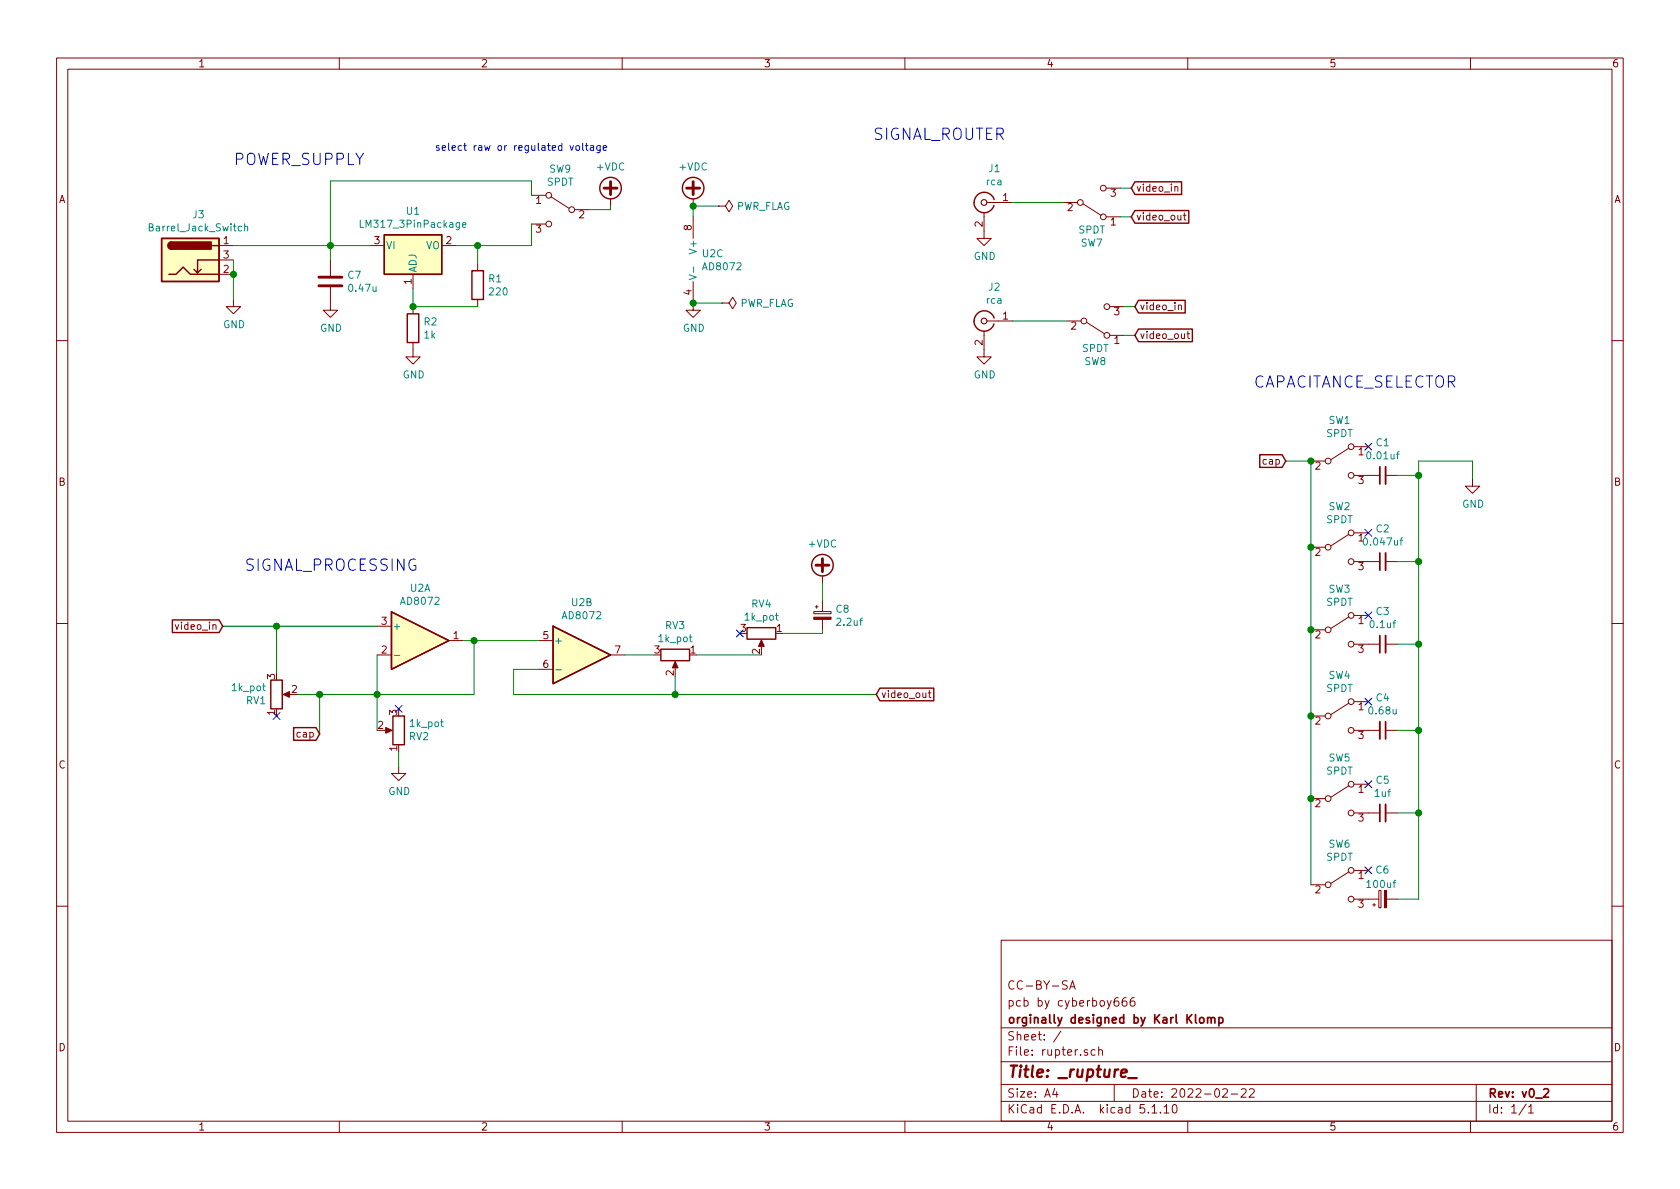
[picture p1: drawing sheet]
EESchema Schematic File Version 4
EELAYER 30 0
EELAYER END
$Descr A4 11693 8268
encoding utf-8
Sheet 1 1
Title "_rupture_"
Date "2022-02-22"
Rev "v0_2"
Comp "orginally designed by Karl Klomp"
Comment1 "pcb by cyberboy666"
Comment2 "CC-BY-SA"
Comment3 ""
Comment4 ""
$EndDescr
$Comp
L Connector:Conn_Coaxial J2
U 1 1
P 6850 2225
F 0 "J2" H 6778 2463 50  0000 C CNN
F 1 "rca" H 6778 2372 50  0000 C CNN
F 2 "lib_fp:tht_rca_vertical" H 6850 2225 50  0001 C CNN
F 3 " ~" H 6850 2225 50  0001 C CNN
F 4 "mouser" H 6850 2225 50  0001 C CNN "Vendor"
F 5 "490-RCJ-024" H 6850 2225 50  0001 C CNN "Sku"
	1    6850 2225
	-1   0    0    -1  
$EndComp
Wire Wire Line
	7050 2225 7425 2225
$Comp
L lib_sym:AD8072 U2
U 1 1
P 2925 4450
F 0 "U2" H 2925 4817 50  0000 C CNN
F 1 "AD8072" H 2925 4726 50  0000 C CNN
F 2 "lib_fp:DIP-SOIC-8" H 2925 4450 50  0001 C CNN
F 3 "http://www.ti.com/lit/ds/symlink/lm358.pdf" H 2925 4450 50  0001 C CNN
F 4 "mouser" H 2925 4450 50  0001 C CNN "Vendor"
F 5 "584-AD8072JNZ" H 2925 4450 50  0001 C CNN "Sku"
	1    2925 4450
	1    0    0    -1  
$EndComp
Wire Wire Line
	1625 1700 2300 1700
$Comp
L Device:R R1
U 1 1
P 3325 1975
F 0 "R1" H 3395 2021 50  0000 L CNN
F 1 "220" H 3395 1930 50  0000 L CNN
F 2 "Resistor_THT:R_Axial_DIN0207_L6.3mm_D2.5mm_P7.62mm_Horizontal" V 3255 1975 50  0001 C CNN
F 3 "~" H 3325 1975 50  0001 C CNN
	1    3325 1975
	1    0    0    -1  
$EndComp
Wire Wire Line
	3175 1700 3325 1700
Wire Wire Line
	3325 1700 3325 1825
Wire Wire Line
	2875 2000 2875 2125
Wire Wire Line
	2875 2125 3325 2125
$Comp
L Device:R R2
U 1 1
P 2875 2275
F 0 "R2" H 2945 2321 50  0000 L CNN
F 1 "1k" H 2945 2230 50  0000 L CNN
F 2 "Resistor_THT:R_Axial_DIN0207_L6.3mm_D2.5mm_P7.62mm_Horizontal" V 2805 2275 50  0001 C CNN
F 3 "~" H 2875 2275 50  0001 C CNN
	1    2875 2275
	1    0    0    -1  
$EndComp
Connection ~ 2875 2125
$Comp
L power:GND #PWR0101
U 1 1
P 2875 2425
F 0 "#PWR0101" H 2875 2175 50  0001 C CNN
F 1 "GND" H 2880 2252 50  0000 C CNN
F 2 "" H 2875 2425 50  0001 C CNN
F 3 "" H 2875 2425 50  0001 C CNN
	1    2875 2425
	1    0    0    -1  
$EndComp
$Comp
L Device:C C7
U 1 1
P 2300 1950
F 0 "C7" H 2415 1996 50  0000 L CNN
F 1 "0.47u" H 2415 1905 50  0000 L CNN
F 2 "Capacitor_THT:C_Disc_D4.7mm_W2.5mm_P5.00mm" H 2338 1800 50  0001 C CNN
F 3 "~" H 2300 1950 50  0001 C CNN
	1    2300 1950
	1    0    0    -1  
$EndComp
Wire Wire Line
	2300 1800 2300 1700
Connection ~ 2300 1700
Wire Wire Line
	2300 1700 2575 1700
$Comp
L power:GND #PWR0102
U 1 1
P 2300 2100
F 0 "#PWR0102" H 2300 1850 50  0001 C CNN
F 1 "GND" H 2305 1927 50  0000 C CNN
F 2 "" H 2300 2100 50  0001 C CNN
F 3 "" H 2300 2100 50  0001 C CNN
	1    2300 2100
	1    0    0    -1  
$EndComp
$Comp
L power:GND #PWR0103
U 1 1
P 1625 2075
F 0 "#PWR0103" H 1625 1825 50  0001 C CNN
F 1 "GND" H 1630 1902 50  0000 C CNN
F 2 "" H 1625 2075 50  0001 C CNN
F 3 "" H 1625 2075 50  0001 C CNN
	1    1625 2075
	1    0    0    -1  
$EndComp
Wire Wire Line
	1625 2075 1625 1900
Wire Wire Line
	1625 1900 1625 1800
Connection ~ 1625 1900
Wire Wire Line
	3700 1550 3700 1700
Wire Wire Line
	3700 1700 3325 1700
Connection ~ 3325 1700
$Comp
L lib_sym:AD8072 U2
U 3 1
P 4925 1800
F 0 "U2" H 4883 1846 50  0000 L CNN
F 1 "AD8072" H 4883 1755 50  0000 L CNN
F 2 "lib_fp:DIP-SOIC-8" H 4925 1800 50  0001 C CNN
F 3 "http://www.ti.com/lit/ds/symlink/lm358.pdf" H 4925 1800 50  0001 C CNN
	3    4925 1800
	1    0    0    -1  
$EndComp
$Comp
L power:GND #PWR0104
U 1 1
P 4825 2100
F 0 "#PWR0104" H 4825 1850 50  0001 C CNN
F 1 "GND" H 4830 1927 50  0000 C CNN
F 2 "" H 4825 2100 50  0001 C CNN
F 3 "" H 4825 2100 50  0001 C CNN
	1    4825 2100
	1    0    0    -1  
$EndComp
$Comp
L power:GND #PWR0105
U 1 1
P 6850 2425
F 0 "#PWR0105" H 6850 2175 50  0001 C CNN
F 1 "GND" H 6855 2252 50  0000 C CNN
F 2 "" H 6850 2425 50  0001 C CNN
F 3 "" H 6850 2425 50  0001 C CNN
	1    6850 2425
	1    0    0    -1  
$EndComp
Text GLabel 1550 4350 0    50   Input ~ 0
video_in
NoConn ~ 1925 4975
Text GLabel 2225 5100 0    50   Input ~ 0
cap
Wire Wire Line
	1550 4350 1925 4350
Connection ~ 1925 4350
Wire Wire Line
	1925 4350 2625 4350
NoConn ~ 2775 4925
$Comp
L power:GND #PWR0108
U 1 1
P 2775 5325
F 0 "#PWR0108" H 2775 5075 50  0001 C CNN
F 1 "GND" H 2780 5152 50  0000 C CNN
F 2 "" H 2775 5325 50  0001 C CNN
F 3 "" H 2775 5325 50  0001 C CNN
	1    2775 5325
	1    0    0    -1  
$EndComp
$Comp
L power:+VDC #PWR0110
U 1 1
P 4250 1425
F 0 "#PWR0110" H 4250 1325 50  0001 C CNN
F 1 "+VDC" H 4250 1700 50  0000 C CNN
F 2 "" H 4250 1425 50  0001 C CNN
F 3 "" H 4250 1425 50  0001 C CNN
	1    4250 1425
	1    0    0    -1  
$EndComp
$Comp
L power:+VDC #PWR0111
U 1 1
P 4825 1425
F 0 "#PWR0111" H 4825 1325 50  0001 C CNN
F 1 "+VDC" H 4825 1700 50  0000 C CNN
F 2 "" H 4825 1425 50  0001 C CNN
F 3 "" H 4825 1425 50  0001 C CNN
	1    4825 1425
	1    0    0    -1  
$EndComp
Text GLabel 7900 2125 2    50   Input ~ 0
video_in
Wire Wire Line
	7900 2125 7825 2125
Text GLabel 7900 2325 2    50   Input ~ 0
video_out
Text GLabel 8950 3200 0    50   Input ~ 0
cap
$Comp
L Switch:SW_SPDT SW1
U 1 1
P 9325 3200
F 0 "SW1" H 9325 3485 50  0000 C CNN
F 1 "SPDT" H 9325 3394 50  0000 C CNN
F 2 "lib_fp:spdt_slide_switch_small_tayda" H 9325 3200 50  0001 C CNN
F 3 "~" H 9325 3200 50  0001 C CNN
F 4 "tayda" H 3825 1325 50  0001 C CNN "Vendor"
F 5 "A-659" H 3825 1325 50  0001 C CNN "Sku"
	1    9325 3200
	1    0    0    -1  
$EndComp
$Comp
L Switch:SW_SPDT SW2
U 1 1
P 9325 3800
F 0 "SW2" H 9325 4085 50  0000 C CNN
F 1 "SPDT" H 9325 3994 50  0000 C CNN
F 2 "lib_fp:spdt_slide_switch_small_tayda" H 9325 3800 50  0001 C CNN
F 3 "~" H 9325 3800 50  0001 C CNN
F 4 "tayda" H 3825 1325 50  0001 C CNN "Vendor"
F 5 "A-659" H 3825 1325 50  0001 C CNN "Sku"
	1    9325 3800
	1    0    0    -1  
$EndComp
$Comp
L Device:C_Small C3
U 1 1
P 9625 4475
F 0 "C3" V 9850 4475 50  0000 C CNN
F 1 "0.1uf" V 9759 4475 50  0000 C CNN
F 2 "Capacitor_THT:C_Disc_D4.7mm_W2.5mm_P5.00mm" H 9625 4475 50  0001 C CNN
F 3 "~" H 9625 4475 50  0001 C CNN
	1    9625 4475
	0    -1   -1   0   
$EndComp
$Comp
L Switch:SW_SPDT SW3
U 1 1
P 9325 4375
F 0 "SW3" H 9325 4660 50  0000 C CNN
F 1 "SPDT" H 9325 4569 50  0000 C CNN
F 2 "lib_fp:spdt_slide_switch_small_tayda" H 9325 4375 50  0001 C CNN
F 3 "~" H 9325 4375 50  0001 C CNN
F 4 "tayda" H 3825 1325 50  0001 C CNN "Vendor"
F 5 "A-659" H 3825 1325 50  0001 C CNN "Sku"
	1    9325 4375
	1    0    0    -1  
$EndComp
$Comp
L Device:C_Small C4
U 1 1
P 9625 5075
F 0 "C4" V 9396 5075 50  0000 C CNN
F 1 "0.68u" V 9487 5075 50  0000 C CNN
F 2 "Capacitor_THT:C_Disc_D4.7mm_W2.5mm_P5.00mm" H 9625 5075 50  0001 C CNN
F 3 "~" H 9625 5075 50  0001 C CNN
	1    9625 5075
	0    1    1    0   
$EndComp
$Comp
L Switch:SW_SPDT SW4
U 1 1
P 9325 4975
F 0 "SW4" H 9325 5260 50  0000 C CNN
F 1 "SPDT" H 9325 5169 50  0000 C CNN
F 2 "lib_fp:spdt_slide_switch_small_tayda" H 9325 4975 50  0001 C CNN
F 3 "~" H 9325 4975 50  0001 C CNN
F 4 "tayda" H 3825 1325 50  0001 C CNN "Vendor"
F 5 "A-659" H 3825 1325 50  0001 C CNN "Sku"
	1    9325 4975
	1    0    0    -1  
$EndComp
Wire Wire Line
	8950 3200 9125 3200
Wire Wire Line
	9125 3200 9125 3800
Connection ~ 9125 3200
Connection ~ 9125 3800
Wire Wire Line
	9125 3800 9125 4375
Connection ~ 9125 4375
Wire Wire Line
	9125 4375 9125 4975
Wire Wire Line
	9725 3300 9875 3300
Connection ~ 9875 3300
Wire Wire Line
	9875 3300 9875 3200
Wire Wire Line
	9725 3900 9875 3900
Connection ~ 9875 3900
Wire Wire Line
	9875 3900 9875 3300
Wire Wire Line
	9725 4475 9875 4475
Connection ~ 9875 4475
Wire Wire Line
	9875 4475 9875 3900
Wire Wire Line
	9725 5075 9875 5075
Wire Wire Line
	9875 5075 9875 4475
NoConn ~ 9525 3100
NoConn ~ 9525 3700
NoConn ~ 9525 4275
NoConn ~ 9525 4875
Text Notes 1625 1150 0    79   ~ 0
POWER_SUPPLY
Text Notes 1700 3975 0    79   ~ 0
SIGNAL_PROCESSING
Text Notes 6075 975  0    79   ~ 0
SIGNAL_ROUTER
Text Notes 8725 2700 0    79   ~ 0
CAPACITANCE_SELECTOR
$Comp
L power:PWR_FLAG #FLG0101
U 1 1
P 5000 1425
F 0 "#FLG0101" H 5000 1500 50  0001 C CNN
F 1 "PWR_FLAG" V 5000 1553 50  0000 L CNN
F 2 "" H 5000 1425 50  0001 C CNN
F 3 "~" H 5000 1425 50  0001 C CNN
	1    5000 1425
	0    1    1    0   
$EndComp
Connection ~ 4825 1425
Wire Wire Line
	4825 1425 4825 1500
Wire Wire Line
	4825 1425 5000 1425
$Comp
L power:PWR_FLAG #FLG0102
U 1 1
P 5025 2100
F 0 "#FLG0102" H 5025 2175 50  0001 C CNN
F 1 "PWR_FLAG" V 5025 2228 50  0000 L CNN
F 2 "" H 5025 2100 50  0001 C CNN
F 3 "~" H 5025 2100 50  0001 C CNN
	1    5025 2100
	0    1    1    0   
$EndComp
Wire Wire Line
	2225 4825 2225 5100
Wire Wire Line
	3300 4450 3225 4450
Connection ~ 3300 4450
Wire Wire Line
	4700 4825 3575 4825
Connection ~ 4700 4825
Wire Wire Line
	4700 4700 4700 4825
Wire Wire Line
	3575 4825 3575 4650
Wire Wire Line
	6100 4825 4700 4825
NoConn ~ 5150 4400
Wire Wire Line
	5725 4175 5725 4050
$Comp
L Device:CP_Small C8
U 1 1
P 5725 4275
F 0 "C8" H 5813 4321 50  0000 L CNN
F 1 "2.2uf" H 5813 4230 50  0000 L CNN
F 2 "Capacitor_THT:CP_Radial_D5.0mm_P2.50mm" H 5725 4275 50  0001 C CNN
F 3 "~" H 5725 4275 50  0001 C CNN
	1    5725 4275
	1    0    0    -1  
$EndComp
Text GLabel 6100 4825 2    50   Input ~ 0
video_out
Wire Wire Line
	3750 4650 3575 4650
$Comp
L power:+VDC #PWR0109
U 1 1
P 5725 4050
F 0 "#PWR0109" H 5725 3950 50  0001 C CNN
F 1 "+VDC" H 5725 4325 50  0000 C CNN
F 2 "" H 5725 4050 50  0001 C CNN
F 3 "" H 5725 4050 50  0001 C CNN
	1    5725 4050
	1    0    0    -1  
$EndComp
Wire Wire Line
	4850 4550 5300 4550
$Comp
L Device:R_POT RV4
U 1 1
P 5300 4400
F 0 "RV4" V 5093 4400 50  0000 C CNN
F 1 "1k_pot" V 5184 4400 50  0000 C CNN
F 2 "lib_fp:pot_vertical_9mm" H 5300 4400 50  0001 C CNN
F 3 "~" H 5300 4400 50  0001 C CNN
F 4 "mouser" H 3900 1450 50  0001 C CNN "Vendor"
F 5 "652-PTV09A4030FA102" H 3900 1450 50  0001 C CNN "Sku"
	1    5300 4400
	0    1    1    0   
$EndComp
Wire Wire Line
	4350 4550 4550 4550
$Comp
L Device:R_POT RV3
U 1 1
P 4700 4550
F 0 "RV3" V 4493 4550 50  0000 C CNN
F 1 "1k_pot" V 4584 4550 50  0000 C CNN
F 2 "lib_fp:pot_vertical_9mm" H 4700 4550 50  0001 C CNN
F 3 "~" H 4700 4550 50  0001 C CNN
F 4 "mouser" H 3900 1450 50  0001 C CNN "Vendor"
F 5 "652-PTV09A4030FA102" H 3900 1450 50  0001 C CNN "Sku"
	1    4700 4550
	0    1    1    0   
$EndComp
Wire Wire Line
	3750 4450 3300 4450
$Comp
L lib_sym:AD8072 U2
U 2 1
P 4050 4550
F 0 "U2" H 4050 4917 50  0000 C CNN
F 1 "AD8072" H 4050 4826 50  0000 C CNN
F 2 "lib_fp:DIP-SOIC-8" H 4050 4550 50  0001 C CNN
F 3 "http://www.ti.com/lit/ds/symlink/lm358.pdf" H 4050 4550 50  0001 C CNN
	2    4050 4550
	1    0    0    -1  
$EndComp
Wire Wire Line
	2625 4550 2625 4825
Wire Wire Line
	3300 4825 2625 4825
Wire Wire Line
	3300 4450 3300 4825
Connection ~ 2225 4825
Wire Wire Line
	2225 4825 2075 4825
Connection ~ 2625 4825
Wire Wire Line
	2625 4825 2225 4825
Wire Wire Line
	1925 4350 1925 4675
$Comp
L power:GND #PWR0107
U 1 1
P 10250 3325
F 0 "#PWR0107" H 10250 3075 50  0001 C CNN
F 1 "GND" H 10255 3152 50  0000 C CNN
F 2 "" H 10250 3325 50  0001 C CNN
F 3 "" H 10250 3325 50  0001 C CNN
	1    10250 3325
	1    0    0    -1  
$EndComp
Wire Wire Line
	10250 3325 10250 3200
Wire Wire Line
	9875 3200 10250 3200
Wire Wire Line
	2625 4825 2625 5075
Wire Wire Line
	2775 5325 2775 5225
Wire Wire Line
	5450 4400 5725 4400
Wire Wire Line
	5725 4400 5725 4375
$Comp
L Regulator_Linear:LM317_3PinPackage U1
U 1 1
P 2875 1700
F 0 "U1" H 2875 1942 50  0000 C CNN
F 1 "LM317_3PinPackage" H 2875 1851 50  0000 C CNN
F 2 "Package_TO_SOT_THT:TO-92L_HandSolder" H 2875 1950 50  0001 C CIN
F 3 "http://www.ti.com/lit/ds/symlink/lm317.pdf" H 2875 1700 50  0001 C CNN
F 4 "tayda" H 2875 1700 50  0001 C CNN "Vendor"
F 5 "A-500" H 2875 1700 50  0001 C CNN "Sku"
	1    2875 1700
	1    0    0    -1  
$EndComp
Wire Wire Line
	2300 1700 2300 1250
Wire Wire Line
	2300 1250 3700 1250
Wire Wire Line
	3700 1250 3700 1350
Wire Wire Line
	5025 2100 4825 2100
Connection ~ 4825 2100
Text Notes 3025 1050 0    50   ~ 0
select raw or regulated voltage
$Comp
L Switch:SW_SPDT SW9
U 1 1
P 3900 1450
F 0 "SW9" H 3900 1735 50  0000 C CNN
F 1 "SPDT" H 3900 1644 50  0000 C CNN
F 2 "lib_fp:spdt_slide_switch_small_tayda" H 3900 1450 50  0001 C CNN
F 3 "~" H 3900 1450 50  0001 C CNN
F 4 "tayda" H 3900 1450 50  0001 C CNN "Vendor"
F 5 "A-659" H 3900 1450 50  0001 C CNN "Sku"
	1    3900 1450
	-1   0    0    -1  
$EndComp
Wire Wire Line
	4250 1425 4250 1450
Wire Wire Line
	4250 1450 4100 1450
$Comp
L Connector:Barrel_Jack_Switch J3
U 1 1
P 1325 1800
F 0 "J3" H 1382 2117 50  0000 C CNN
F 1 "Barrel_Jack_Switch" H 1382 2026 50  0000 C CNN
F 2 "Connector_BarrelJack:BarrelJack_Horizontal" H 1375 1760 50  0001 C CNN
F 3 "~" H 1375 1760 50  0001 C CNN
F 4 "tayda" H 1325 1800 50  0001 C CNN "Vendor"
F 5 "A-4118" H 1325 1800 50  0001 C CNN "Sku"
	1    1325 1800
	1    0    0    -1  
$EndComp
$Comp
L Device:R_POT RV2
U 1 1
P 2775 5075
F 0 "RV2" H 2706 5121 50  0000 R CNN
F 1 "1k_pot" H 2706 5030 50  0000 R CNN
F 2 "lib_fp:pot_vertical_9mm" H 2775 5075 50  0001 C CNN
F 3 "~" H 2775 5075 50  0001 C CNN
F 4 "mouser" H 3900 1450 50  0001 C CNN "Vendor"
F 5 "652-PTV09A4030FA102" H 3900 1450 50  0001 C CNN "Sku"
	1    2775 5075
	-1   0    0    1   
$EndComp
$Comp
L Device:R_POT RV1
U 1 1
P 1925 4825
F 0 "RV1" H 1856 4871 50  0000 R CNN
F 1 "1k_pot" H 1856 4780 50  0000 R CNN
F 2 "lib_fp:pot_vertical_9mm" H 1925 4825 50  0001 C CNN
F 3 "~" H 1925 4825 50  0001 C CNN
F 4 "mouser" H 3900 1450 50  0001 C CNN "Vendor"
F 5 "652-PTV09A4030FA102" H 3900 1450 50  0001 C CNN "Sku"
	1    1925 4825
	1    0    0    1   
$EndComp
$Comp
L Device:C_Small C1
U 1 1
P 9625 3300
F 0 "C1" V 9850 3300 50  0000 C CNN
F 1 "0.01uf" V 9759 3300 50  0000 C CNN
F 2 "Capacitor_THT:C_Disc_D4.7mm_W2.5mm_P5.00mm" H 9625 3300 50  0001 C CNN
F 3 "~" H 9625 3300 50  0001 C CNN
	1    9625 3300
	0    -1   -1   0   
$EndComp
$Comp
L Device:C_Small C2
U 1 1
P 9625 3900
F 0 "C2" V 9850 3900 50  0000 C CNN
F 1 "0.047uf" V 9759 3900 50  0000 C CNN
F 2 "Capacitor_THT:C_Disc_D4.7mm_W2.5mm_P5.00mm" H 9625 3900 50  0001 C CNN
F 3 "~" H 9625 3900 50  0001 C CNN
	1    9625 3900
	0    -1   -1   0   
$EndComp
$Comp
L Switch:SW_SPDT SW8
U 1 1
P 7625 2225
F 0 "SW8" H 7625 2510 50  0000 C CNN
F 1 "SPDT" H 7625 2419 50  0000 C CNN
F 2 "lib_fp:spdt_slide_switch_small_tayda" H 7625 2225 50  0001 C CNN
F 3 "~" H 7625 2225 50  0001 C CNN
F 4 "tayda" H 7625 2225 50  0001 C CNN "Vendor"
F 5 "A-659" H 7625 2225 50  0001 C CNN "Sku"
	1    7625 2225
	1    0    0    1   
$EndComp
Wire Wire Line
	7900 2325 7825 2325
Wire Wire Line
	7875 1500 7800 1500
$Comp
L Switch:SW_SPDT SW7
U 1 1
P 7600 1400
F 0 "SW7" H 7600 1685 50  0000 C CNN
F 1 "SPDT" H 7600 1594 50  0000 C CNN
F 2 "lib_fp:spdt_slide_switch_small_tayda" H 7600 1400 50  0001 C CNN
F 3 "~" H 7600 1400 50  0001 C CNN
F 4 "tayda" H 7600 1400 50  0001 C CNN "Vendor"
F 5 "A-659" H 7600 1400 50  0001 C CNN "Sku"
	1    7600 1400
	1    0    0    1   
$EndComp
Text GLabel 7875 1500 2    50   Input ~ 0
video_out
Wire Wire Line
	7875 1300 7800 1300
Text GLabel 7875 1300 2    50   Input ~ 0
video_in
$Comp
L power:GND #PWR0106
U 1 1
P 6850 1600
F 0 "#PWR0106" H 6850 1350 50  0001 C CNN
F 1 "GND" H 6855 1427 50  0000 C CNN
F 2 "" H 6850 1600 50  0001 C CNN
F 3 "" H 6850 1600 50  0001 C CNN
	1    6850 1600
	1    0    0    -1  
$EndComp
Wire Wire Line
	7050 1400 7400 1400
$Comp
L Connector:Conn_Coaxial J1
U 1 1
P 6850 1400
F 0 "J1" H 6778 1638 50  0000 C CNN
F 1 "rca" H 6778 1547 50  0000 C CNN
F 2 "lib_fp:tht_rca_vertical" H 6850 1400 50  0001 C CNN
F 3 " ~" H 6850 1400 50  0001 C CNN
F 4 "mouser" H 6850 1400 50  0001 C CNN "Vendor"
F 5 "490-RCJ-024" H 6850 1400 50  0001 C CNN "Sku"
	1    6850 1400
	-1   0    0    -1  
$EndComp
$Comp
L Device:C_Small C5
U 1 1
P 9625 5650
F 0 "C5" V 9850 5650 50  0000 C CNN
F 1 "1uf" V 9759 5650 50  0000 C CNN
F 2 "Capacitor_THT:C_Disc_D4.7mm_W2.5mm_P5.00mm" H 9625 5650 50  0001 C CNN
F 3 "~" H 9625 5650 50  0001 C CNN
	1    9625 5650
	0    -1   -1   0   
$EndComp
$Comp
L Switch:SW_SPDT SW5
U 1 1
P 9325 5550
F 0 "SW5" H 9325 5835 50  0000 C CNN
F 1 "SPDT" H 9325 5744 50  0000 C CNN
F 2 "lib_fp:spdt_slide_switch_small_tayda" H 9325 5550 50  0001 C CNN
F 3 "~" H 9325 5550 50  0001 C CNN
F 4 "tayda" H 3825 2500 50  0001 C CNN "Vendor"
F 5 "A-659" H 3825 2500 50  0001 C CNN "Sku"
	1    9325 5550
	1    0    0    -1  
$EndComp
$Comp
L Switch:SW_SPDT SW6
U 1 1
P 9325 6150
F 0 "SW6" H 9325 6435 50  0000 C CNN
F 1 "SPDT" H 9325 6344 50  0000 C CNN
F 2 "lib_fp:spdt_slide_switch_small_tayda" H 9325 6150 50  0001 C CNN
F 3 "~" H 9325 6150 50  0001 C CNN
F 4 "tayda" H 3825 2500 50  0001 C CNN "Vendor"
F 5 "A-659" H 3825 2500 50  0001 C CNN "Sku"
	1    9325 6150
	1    0    0    -1  
$EndComp
Wire Wire Line
	9125 4975 9125 5550
Connection ~ 9125 5550
Wire Wire Line
	9125 5550 9125 6150
Wire Wire Line
	9725 5650 9875 5650
Connection ~ 9875 5650
Wire Wire Line
	9875 5650 9875 5075
Wire Wire Line
	9725 6250 9875 6250
Wire Wire Line
	9875 6250 9875 5650
NoConn ~ 9525 5450
NoConn ~ 9525 6050
Connection ~ 9125 4975
Connection ~ 9875 5075
$Comp
L Device:CP_Small C6
U 1 1
P 9625 6250
F 0 "C6" V 9825 6200 50  0000 L CNN
F 1 "100uf" V 9725 6150 50  0000 L CNN
F 2 "Capacitor_THT:CP_Radial_D5.0mm_P2.50mm" H 9625 6250 50  0001 C CNN
F 3 "~" H 9625 6250 50  0001 C CNN
	1    9625 6250
	0    -1   -1   0   
$EndComp
$EndSCHEMATC
